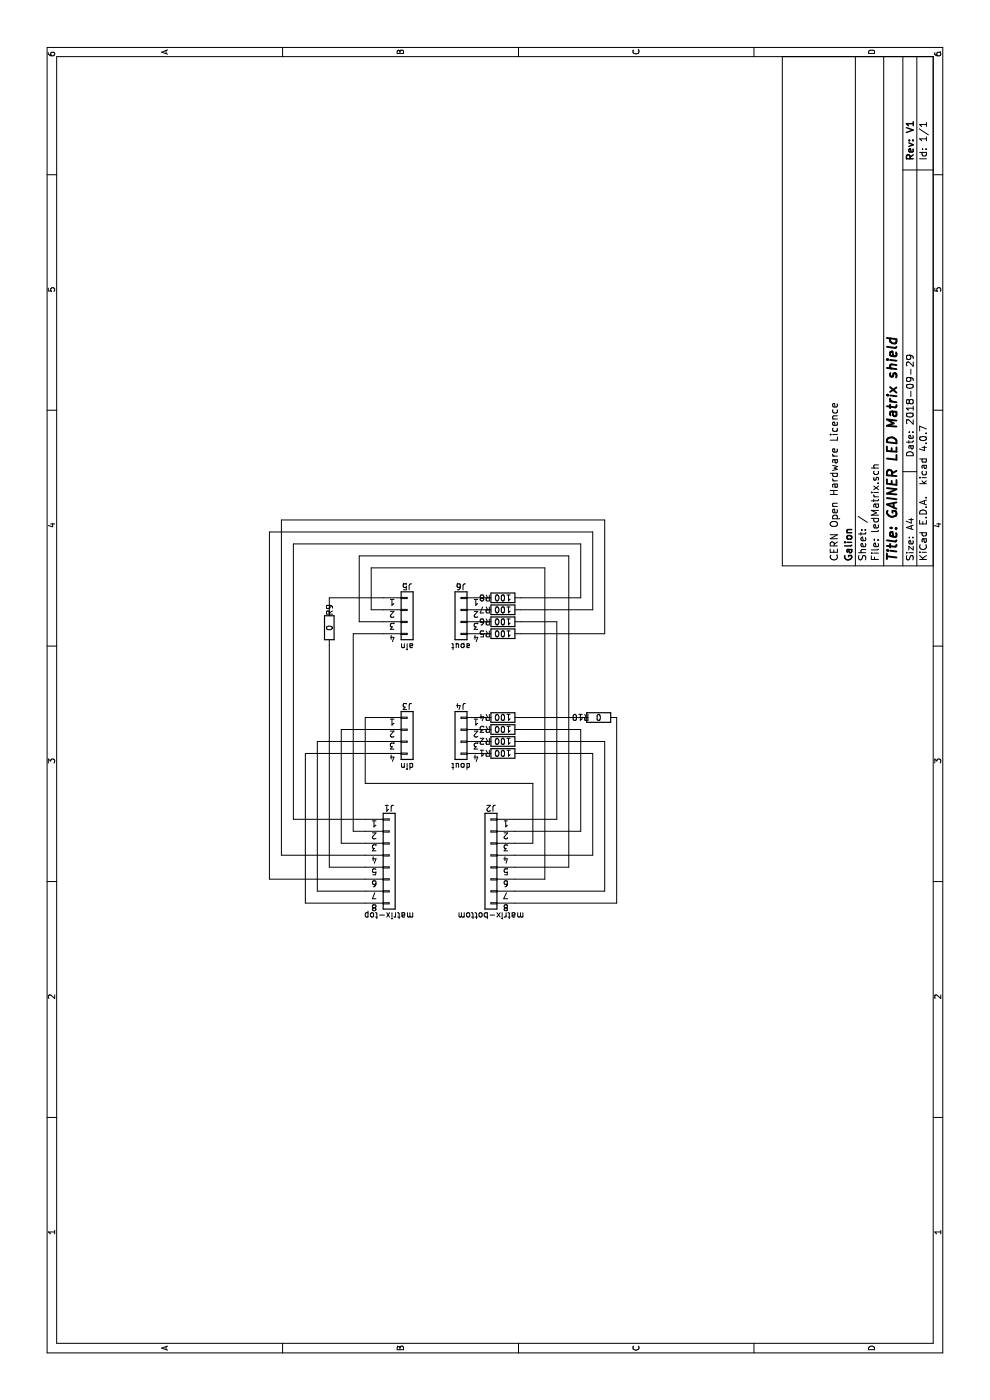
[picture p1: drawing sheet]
EESchema Schematic File Version 2
LIBS:power
LIBS:device
LIBS:switches
LIBS:relays
LIBS:motors
LIBS:transistors
LIBS:conn
LIBS:linear
LIBS:regul
LIBS:74xx
LIBS:cmos4000
LIBS:adc-dac
LIBS:memory
LIBS:xilinx
LIBS:microcontrollers
LIBS:dsp
LIBS:microchip
LIBS:analog_switches
LIBS:motorola
LIBS:texas
LIBS:intel
LIBS:audio
LIBS:interface
LIBS:digital-audio
LIBS:philips
LIBS:display
LIBS:cypress
LIBS:siliconi
LIBS:opto
LIBS:atmel
LIBS:contrib
LIBS:valves
EELAYER 25 0
EELAYER END
$Descr A4 11693 8268
encoding utf-8
Sheet 1 1
Title "GAINER LED Matrix shield"
Date "2018-09-29"
Rev "V1"
Comp "Galion"
Comment1 "CERN Open Hardware Licence"
Comment2 ""
Comment3 ""
Comment4 ""
$EndDescr
$Comp
L Conn_01x04 J3
U 1 1
P 5600 3400
F 0 "J3" H 5600 3600 50  0000 C CNN
F 1 "din" H 5600 3100 50  0000 C CNN
F 2 "Pin_Headers:Pin_Header_Straight_1x04_Pitch2.54mm" H 5600 3400 50  0001 C CNN
F 3 "" H 5600 3400 50  0001 C CNN
	1    5600 3400
	0    1    1    0   
$EndComp
$Comp
L Conn_01x04 J5
U 1 1
P 6600 3400
F 0 "J5" H 6600 3600 50  0000 C CNN
F 1 "ain" H 6600 3100 50  0000 C CNN
F 2 "Pin_Headers:Pin_Header_Straight_1x04_Pitch2.54mm" H 6600 3400 50  0001 C CNN
F 3 "" H 6600 3400 50  0001 C CNN
	1    6600 3400
	0    1    1    0   
$EndComp
$Comp
L Conn_01x04 J4
U 1 1
P 5600 3850
F 0 "J4" H 5600 4050 50  0000 C CNN
F 1 "dout" H 5600 3550 50  0000 C CNN
F 2 "Pin_Headers:Pin_Header_Straight_1x04_Pitch2.54mm" H 5600 3850 50  0001 C CNN
F 3 "" H 5600 3850 50  0001 C CNN
	1    5600 3850
	0    1    -1   0   
$EndComp
$Comp
L Conn_01x04 J6
U 1 1
P 6600 3850
F 0 "J6" H 6600 4050 50  0000 C CNN
F 1 "aout" H 6600 3550 50  0000 C CNN
F 2 "Pin_Headers:Pin_Header_Straight_1x04_Pitch2.54mm" H 6600 3850 50  0001 C CNN
F 3 "" H 6600 3850 50  0001 C CNN
	1    6600 3850
	0    1    -1   0   
$EndComp
$Comp
L Conn_01x08 J1
U 1 1
P 4550 3250
F 0 "J1" H 4550 3650 50  0000 C CNN
F 1 "matrix-top" H 4550 2750 50  0000 C CNN
F 2 "Pin_Headers:Pin_Header_Straight_1x08_Pitch2.54mm" H 4550 3250 50  0001 C CNN
F 3 "" H 4550 3250 50  0001 C CNN
	1    4550 3250
	0    1    1    0   
$EndComp
$Comp
L Conn_01x08 J2
U 1 1
P 4550 4100
F 0 "J2" H 4550 4500 50  0000 C CNN
F 1 "matrix-bottom" H 4550 3600 50  0000 C CNN
F 2 "Pin_Headers:Pin_Header_Straight_1x08_Pitch2.54mm" H 4550 4100 50  0001 C CNN
F 3 "" H 4550 4100 50  0001 C CNN
	1    4550 4100
	0    1    -1   0   
$EndComp
$Comp
L R R8
U 1 1
P 6700 4200
F 0 "R8" V 6700 4350 50  0000 C CNN
F 1 "100" V 6700 4200 50  0000 C CNN
F 2 "Resistors_SMD:R_1206_HandSoldering" V 6630 4200 50  0001 C CNN
F 3 "" H 6700 4200 50  0001 C CNN
	1    6700 4200
	1    0    0    -1  
$EndComp
$Comp
L R R7
U 1 1
P 6600 4200
F 0 "R7" V 6600 4350 50  0000 C CNN
F 1 "100" V 6600 4200 50  0000 C CNN
F 2 "Resistors_SMD:R_1206_HandSoldering" V 6530 4200 50  0001 C CNN
F 3 "" H 6600 4200 50  0001 C CNN
	1    6600 4200
	1    0    0    -1  
$EndComp
$Comp
L R R6
U 1 1
P 6500 4200
F 0 "R6" V 6500 4350 50  0000 C CNN
F 1 "100" V 6500 4200 50  0000 C CNN
F 2 "Resistors_SMD:R_1206_HandSoldering" V 6430 4200 50  0001 C CNN
F 3 "" H 6500 4200 50  0001 C CNN
	1    6500 4200
	1    0    0    -1  
$EndComp
$Comp
L R R5
U 1 1
P 6400 4200
F 0 "R5" V 6400 4350 50  0000 C CNN
F 1 "100" V 6400 4200 50  0000 C CNN
F 2 "Resistors_SMD:R_1206_HandSoldering" V 6330 4200 50  0001 C CNN
F 3 "" H 6400 4200 50  0001 C CNN
	1    6400 4200
	1    0    0    -1  
$EndComp
$Comp
L R R4
U 1 1
P 5700 4200
F 0 "R4" V 5700 4350 50  0000 C CNN
F 1 "100" V 5700 4200 50  0000 C CNN
F 2 "Resistors_SMD:R_1206_HandSoldering" V 5630 4200 50  0001 C CNN
F 3 "" H 5700 4200 50  0001 C CNN
	1    5700 4200
	1    0    0    -1  
$EndComp
$Comp
L R R3
U 1 1
P 5600 4200
F 0 "R3" V 5600 4350 50  0000 C CNN
F 1 "100" V 5600 4200 50  0000 C CNN
F 2 "Resistors_SMD:R_1206_HandSoldering" V 5530 4200 50  0001 C CNN
F 3 "" H 5600 4200 50  0001 C CNN
	1    5600 4200
	1    0    0    -1  
$EndComp
$Comp
L R R2
U 1 1
P 5500 4200
F 0 "R2" V 5500 4350 50  0000 C CNN
F 1 "100" V 5500 4200 50  0000 C CNN
F 2 "Resistors_SMD:R_1206_HandSoldering" V 5430 4200 50  0001 C CNN
F 3 "" H 5500 4200 50  0001 C CNN
	1    5500 4200
	1    0    0    -1  
$EndComp
$Comp
L R R1
U 1 1
P 5400 4200
F 0 "R1" V 5400 4350 50  0000 C CNN
F 1 "100" V 5400 4200 50  0000 C CNN
F 2 "Resistors_SMD:R_1206_HandSoldering" V 5330 4200 50  0001 C CNN
F 3 "" H 5400 4200 50  0001 C CNN
	1    5400 4200
	1    0    0    -1  
$EndComp
Wire Wire Line
	4250 2650 4250 3050
Wire Wire Line
	5500 2650 4250 2650
Wire Wire Line
	5500 3200 5500 2650
Wire Wire Line
	4650 2850 4650 3050
Wire Wire Line
	5600 2850 4650 2850
Wire Wire Line
	5600 3200 5600 2850
Wire Wire Line
	5700 3050 5700 3200
Wire Wire Line
	5150 3050 5700 3050
Wire Wire Line
	5150 4450 5150 3050
Wire Wire Line
	4650 4450 5150 4450
Wire Wire Line
	4650 4300 4650 4450
Wire Wire Line
	4750 2950 4750 3050
Wire Wire Line
	6400 2950 4750 2950
Wire Wire Line
	6400 3200 6400 2950
Wire Wire Line
	4450 4750 4450 4300
Wire Wire Line
	7050 4750 4450 4750
Wire Wire Line
	7050 3000 7050 4750
Wire Wire Line
	6500 3000 7050 3000
Wire Wire Line
	6500 3200 6500 3000
Wire Wire Line
	4350 4550 4350 4300
Wire Wire Line
	6950 4550 4350 4550
Wire Wire Line
	6950 3100 6950 4550
Wire Wire Line
	6600 3100 6950 3100
Wire Wire Line
	6600 3200 6600 3100
Wire Wire Line
	4450 2750 4450 3050
Wire Wire Line
	6700 3200 6700 2750
Wire Wire Line
	4150 3050 4150 2550
Wire Wire Line
	4150 2550 5400 2550
Wire Wire Line
	5400 2550 5400 3200
Wire Wire Line
	4850 3050 4850 2450
Wire Wire Line
	4850 2450 7150 2450
Wire Wire Line
	7150 2450 7150 4850
Wire Wire Line
	7150 4850 6700 4850
Wire Wire Line
	6700 4850 6700 4350
Wire Wire Line
	4350 3050 4350 2250
Wire Wire Line
	4350 2250 7250 2250
Wire Wire Line
	7250 2250 7250 4950
Wire Wire Line
	7250 4950 6600 4950
Wire Wire Line
	6600 4950 6600 4350
Wire Wire Line
	4850 4300 4850 4650
Wire Wire Line
	4850 4650 6500 4650
Wire Wire Line
	6500 4650 6500 4350
Wire Wire Line
	4550 3050 4550 2350
Wire Wire Line
	4550 2350 7350 2350
Wire Wire Line
	7350 2350 7350 5050
Wire Wire Line
	7350 5050 6400 5050
Wire Wire Line
	6400 5050 6400 4350
Wire Wire Line
	5700 4350 5700 4850
Wire Wire Line
	4150 4300 4150 5150
Wire Wire Line
	4750 4300 4750 4850
Wire Wire Line
	4750 4850 5600 4850
Wire Wire Line
	5600 4850 5600 4350
Wire Wire Line
	5500 4350 5500 5050
Wire Wire Line
	5500 5050 4250 5050
Wire Wire Line
	4250 5050 4250 4300
Wire Wire Line
	5400 4350 5400 4950
Wire Wire Line
	5400 4950 4550 4950
Wire Wire Line
	4550 4950 4550 4300
$Comp
L R R9
U 1 1
P 6450 2750
F 0 "R9" V 6450 2900 50  0000 C CNN
F 1 "0" V 6450 2750 50  0000 C CNN
F 2 "Resistors_SMD:R_1206_HandSoldering" V 6380 2750 50  0001 C CNN
F 3 "" H 6450 2750 50  0001 C CNN
	1    6450 2750
	0    1    1    0   
$EndComp
Wire Wire Line
	6700 2750 6600 2750
Wire Wire Line
	6300 2750 4450 2750
$Comp
L R R10
U 1 1
P 5700 5000
F 0 "R10" V 5700 5150 50  0000 C CNN
F 1 "0" V 5700 5000 50  0000 C CNN
F 2 "Resistors_SMD:R_1206_HandSoldering" V 5630 5000 50  0001 C CNN
F 3 "" H 5700 5000 50  0001 C CNN
	1    5700 5000
	1    0    0    -1  
$EndComp
Wire Wire Line
	4150 5150 5700 5150
$EndSCHEMATC
